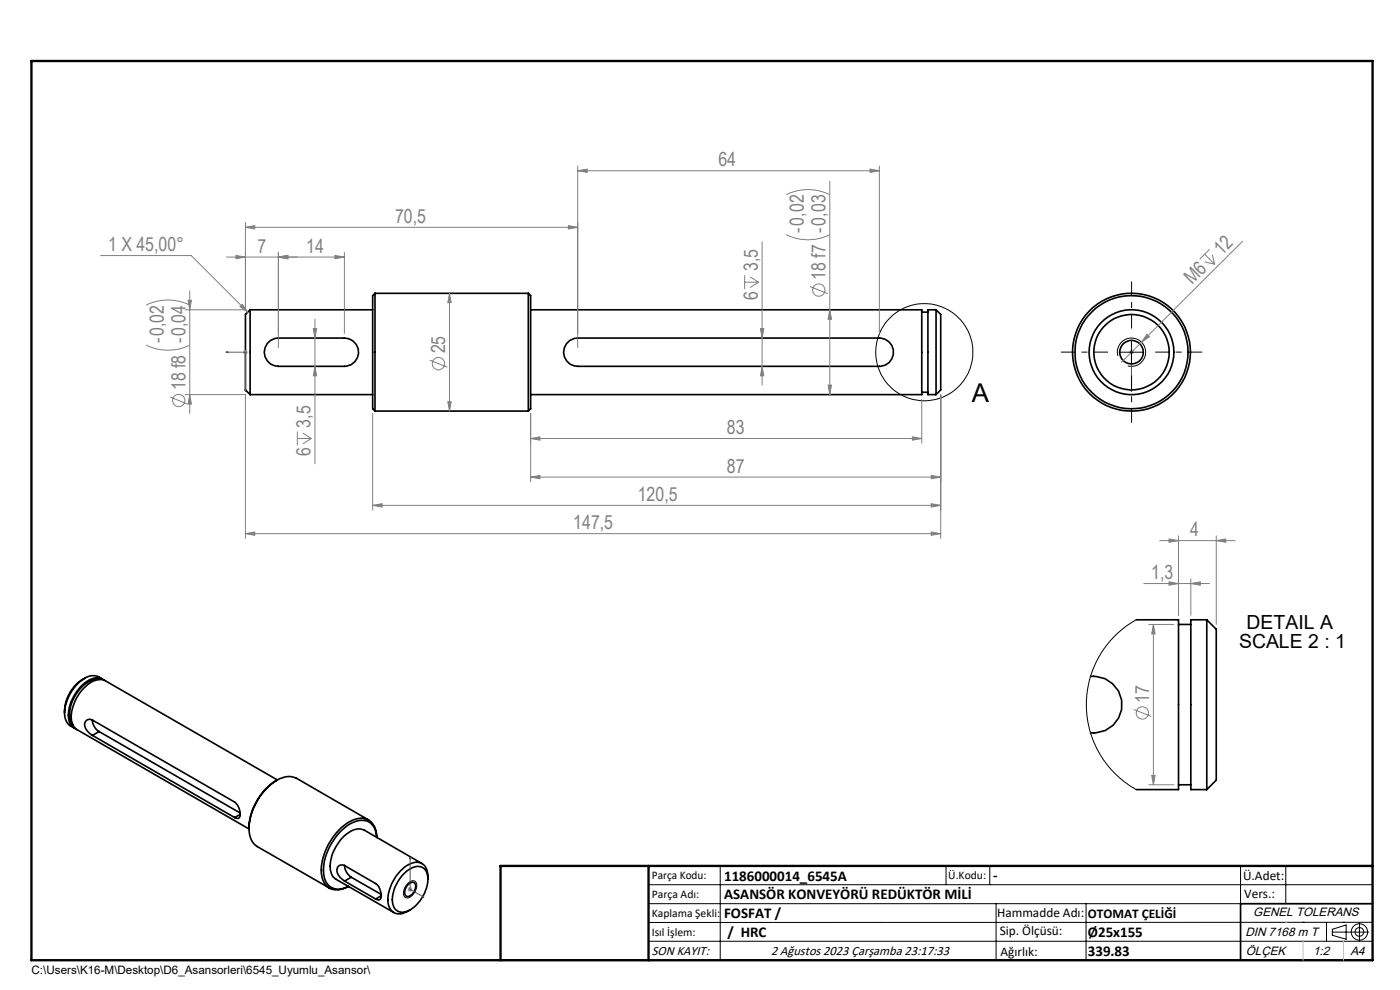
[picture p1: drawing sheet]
<svg xmlns="http://www.w3.org/2000/svg" width="297mm" height="210mm" viewBox="0 0 297 210" stroke-linecap="round" stroke-linejoin="round" font-family="sans-serif">
<g fill="none" stroke="#000" stroke-width=".35">
<path d="M53.1 65.7v18M53.1 65.7l-1 1v16l1 1M53.1 65.7h26M56.7 72.9l.7-.7 .9-.4 .8-.1h14a3 3 0 0 1 3 3 3 3 0 0 1-3 3h-14a3 3 0 0 1-2.7-1.7 3 3 0 0 1 .3-3.1zM79.6 62.2v25M79.6 62.2l-.5 .5v24l.5 .5M79.6 62.2h32.5M112.1 62.2l.5 .5v24l-.5 .5M112.1 62.2v25M112.6 65.7h82.9v18h-82.9M120.2 72.9l.7-.7 .9-.4 .8-.1h63.9a3 3 0 0 1 3.1 3 3 3 0 0 1-3.1 3h-63.9a3 3 0 0 1-2.7-1.7 3 3 0 0 1 .3-3.1zM195.5 66.2h1.4"/>
<path d="M198.6 65.7h-1.7v18h1.7M198.6 65.7v18M198.6 65.7l1 1v16l-1 1M53.1 83.7h26M79.6 87.2h32.5M195.5 83.2h1.4M241.1 131.5h8.9v36h-8.9M250 132.5h2.6M256 131.5h-3.4v36h3.4M256 131.5v36M256 131.5l2 2v32l-2 2M18 143.9a8.2 8.2 0 0 0-4.3 7.3"/>
<path d="M19.6 152.7a3.1 3.1 0 0 0 1.4 2.5M19.6 156l-.1-.1a2.33 2.33 0 0 1-1.3-2.9 1.07 1.07 0 0 1 1.4-.3l30.2 17.4a3 3 0 0 1 .9 3.4l-.2 .1-.7-.2M19.6 156l30.2 17.4M21 155.2l29.9 17.2M21 155.2l-1.4 .8M21.1 144.1a4.5 4.5 0 0 0-4.1 2 7.3 7.3 0 0 0-1.9 7.2l.4 .5M21.7 144.1a3.3 3.3 0 0 0-4.4 .2 9.1 9.1 0 0 0-3.5 7.9l.5 1.2 .6 .5 .8 .5M22 144.2a3.2 3.2 0 0 0-3.9 .6 8.7 8.7 0 0 0-3.4 8.3l.4 .8 1 .7M231.4 143.5a6 6 0 0 1 6.6 6 6 6 0 0 1-6.6 6M50.9 172.7l-1.1 .7M58.7 165.5a12.5 12.5 0 0 0-5.9 10.2M58.8 165.4l-36.4-21a3.7 3.7 0 0 0-4.2 1.1 9 9 0 0 0-3 7.6l.5 1.1 .6 .6 36.5 21.1"/>
<path d="M72.3 175.6a5.8 5.8 0 0 1 5.6-1.8 4 4 0 0 1 2 3.9 3.4 3.4 0 0 0-3-3.7 7.8 7.8 0 0 0-6 4 9.9 9.9 0 0 0-1.9 8.8 3.1 3.1 0 0 0 4.3 1.5l.6-.3a3.6 3.6 0 0 1-4.9-.4 7.6 7.6 0 0 1 0-7.1 14.1 14.1 0 0 1 3.3-4.9zM78.2 173.9l-15.3-8.8a4.6 4.6 0 0 0-5.1 1 12.8 12.8 0 0 0-4.9 10.5 3.8 3.8 0 0 0 1.6 3l15.4 8.8M250 166.5h2.6M73.1 186.9a2.51 2.51 0 0 1-1.5-2.9 1.09 1.09 0 0 1 1.5-.4l6.6 3.8a3.1 3.1 0 0 1 1 3.4l-.3 .1-.7-.2M73.1 183.6a3.2 3.2 0 0 0 1.4 2.5M73.1 186.9l6.6 3.8M74.5 186.1l6.4 3.6M74.5 186.1l-1.4 .8M80.9 190l-1.2 .7M85.8 185.2a3.3 3.3 0 0 1 4-1.1 3.7 3.7 0 0 1 .7 4.2 7 7 0 0 1-5.1 5.2 2.12 2.12 0 0 1-2.1-2.2 8 8 0 0 1 2.5-6.1zM86.6 187.6a.82 .82 0 0 1 1-.5 .82 .82 0 0 1 .6 .9 2.26 2.26 0 0 1-1.8 2.2 1.13 1.13 0 0 1-.4-1.8zM89.5 183.2l-12.2-7.1a3.8 3.8 0 0 0-4.2 1.1 8.8 8.8 0 0 0-3 7.5l.5 1.2 .6 .6 12.3 7.1"/>
<path d="M90.8 186.5a3.2 3.2 0 0 0-1.5-3.5 4.4 4.4 0 0 0-4.4 1.7 8.4 8.4 0 0 0-2.4 7.6 2.41 2.41 0 0 0 3.8 1.1l.7-.4M291.2 191.7h-28v12M106.2 203.7h185"/>
<circle cx="240" cy="74.7" r="2.5"/>
<circle cx="240" cy="74.7" r="12"/>
<circle cx="240" cy="74.7" r="8"/>
<circle cx="240" cy="74.7" r="9"/>
<circle cx="240" cy="74.7" r="12.5"/>
</g>
<g fill="none" stroke="#000" stroke-width=".21">
<path d="M237.1 75.5a2.99 2.99 0 0 1 2.7-3.8 2.99 2.99 0 0 1 3.2 3.3 2.99 2.99 0 0 1-3.7 2.6M237.5 74.7h5M240 72.2v5M241.1 131.5l-2.2 1.3-2 1.7-2.2 2.4-1.3 1.9-.9 1.7-1.1 2.7-.6 2.8-.3 2.5 .1 3.2 .5 2.8 .7 2.4 1.2 2.6 1.7 2.6 1.9 2.1 1.9 1.7 2.6 1.6M86.5 187.4a1.03 1.03 0 0 1 .9-.6 1.03 1.03 0 0 1 1 .6 2.67 2.67 0 0 1-2.1 3.1 1.21 1.21 0 0 1-.5-1.9zM137.6 187.7h153.6M137.6 191.7h153.6M137.6 199.7h153.6M152.8 183.7v20M200.7 183.7v4M210 183.7v4M211.3 191.7v12"/>
<path d="M230.4 191.7v12M263.2 183.7v20M272.8 183.7v8M276.4 195.6h.1M281.4 195.6v4.1M282.6 197.7h7.8M282.6 197.1l3-.9v3l-3-.8zM285 195.6h.1M288.4 195.8v3.8M291.2 195.6l-153.6 .1"/>
<circle cx="196.1" cy="74.7" r="10.3"/>
<circle cx="288.4" cy="197.7" r="1.74"/>
<circle cx="288.4" cy="197.7" r=".93"/>
</g>
<g fill="none" stroke="#808080" stroke-width=".21">
<path d="M122.6 36.2l2-.3v.7zM122.6 35.2v38.5M122.6 36.2h63.9M176 38.4v45.3M184.6 35.9l1.9 .3-1.9 .4zM186.5 35.2v35.5M21.3 54.2h19.3l12 12M48 54.5h25.1M50.1 54.2l2 .3-2 .4zM52.1 48.2l1.9-.3v.7zM52.1 47.2v18.5h-12.8M52.1 48.2h70.5"/>
<path d="M59.1 54.5l2-.3v.7zM59.1 53.5v20.2M71 54.2l2.1 .3-2.1 .4zM73.1 53.5v17.2M120.6 47.9l2 .3-2 .4zM158 58.4v2.9M158 59.9h2.9M159.1 58.7l1.8 1.2M160.9 59.9l-1.8 1.1M161.7 51.3v30.4M166.8 49.8a10.3 10.3 0 0 0 9.2 0M166.8 41.3a10.3 10.3 0 0 1 9.2 0"/>
<path d="M255.6 53.9l2.1 2.1M255.6 55.6l2.1 .4M256.6 52.9l-2.1 2.1M257.2 54l.5 2M263.6 51.2l-25.7 25.6M31 73.2a10.3 10.3 0 0 0 9.3 0M31 64.7a10.3 10.3 0 0 1 9.3 0M39.9 63.7h.7l-.3 2zM40.3 61.7v26M50.9 65l.5-.5 1.2 1.7zM51.6 74.7h1M51.7 74.4l.7 .7"/>
<path d="M52.1 74.2v1M52.4 74.4l-.7 .7M66.5 69.7h.7l-.4 2zM66.8 77.7l.4 2h-.7zM66.8 67.7v30.7M91.2 76.4l3.7 1.5M95.4 62.2l.3 2h-.7zM95.4 62.2v25M161.3 69.7h.7l-.3 2zM161.7 77.7l.3 2h-.7zM171.8 60.8l3.8 1.5M176 65.7l.4 2h-.7z"/>
<path d="M239.5 74.7h1M239.7 74.4l.7 .7M240 74.2v1M243.3 70.9l.5 .5-1.7 1.2zM36.1 84.2l3.7 1.5M39.3 83.7h12.8v30.5M40.3 83.7l.3 2h-.7zM63.1 91.5v3M63.1 93h2.9M64.3 91.9l1.7 1.1M66 93l-1.7 1.1M79.1 87.7v20.5"/>
<path d="M95 85.2h.7l-.3 2zM112.6 93l1.9-.3v.7zM112.6 93h82.9M112.6 87.7v14.5M175.7 81.7h.7l-.4 2zM193.6 92.7l1.9 .3-1.9 .4zM195.5 84.7v9.3M199.6 83.7v30.5M52.1 113.2l1.9-.4v.8zM52.1 113.2h147.5M79.1 107.2l2-.4v.8zM79.1 107.2h120.5"/>
<path d="M112.6 101.2l1.9-.3v.7zM112.6 101.2h87M197.6 100.9l2 .3-2 .4zM197.6 106.8l2 .4-2 .4zM197.6 112.8l2 .4-2 .4zM246 114.7h16M248 114.3l2 .4-2 .3zM250 113.7v16.8M258 114.7l2-.4v.7zM258 113.7v18.8M242.6 123.8h14M243.7 132.5h5.3"/>
<path d="M244.7 132.5l.3 2h-.7zM244.7 132.5v34M248 123.4l2 .4-2 .3zM252.6 123.8l2-.4v.7zM252.6 122.8v7.7M240.5 150.5l3.7 1.5M243.7 166.5h5.3M244.3 164.5h.7l-.3 2zM86.5 188.7h1M86.6 188.3l.7 .7M87 188.2v1M87.3 188.3l-.7 .7"/>
<circle cx="93" cy="77.1" r="1.31"/>
<circle cx="173.7" cy="61.5" r="1.31"/>
<circle cx="37.9" cy="84.9" r="1.31"/>
<circle cx="242.3" cy="151.2" r="1.31"/>
</g>
<path d="M47.9 74.7l.4-.1v.2zM47.9 74.7h4.2v8.3M240 74.6v.2zM240 74.7v8.3M240 74.7h.1M52 82.6h.2l-.1 .4zM240 83v-.4v.4M87 181.8l.1 .4h-.2zM87 181.8v6.9l3 1.7M89.6 190.1l.4 .3-.4-.1z" fill="none" stroke="#00f" stroke-width=".21"/>
<path d="M235.1 74.7h-10M240.1 69.7v-10M240.1 79.7v10M245.1 74.7h10" fill="none" stroke="#000" stroke-width=".21" stroke-dasharray="15.2 1.3 1.3 1.3" stroke-dashoffset="12.1" stroke-linecap="butt"/>
<path d="M6.7 12.9h284.5v190.8h-284.5zM137.6 183.7v20M291.2 183.7h-185v20" fill="none" stroke="#000" stroke-width=".5"/>
<path d="M272.8 195.6h.1M276.4 199.7v4M285 199.7v4" fill="none" stroke="#c0c0c0" stroke-width=".21"/>
<g fill="#00f">
<path d="M47.9 74.7l.4-.1v.2zM52 82.6h.2l-.1 .4z"/>
<path d="M89.6 190.1l.4 .3-.4-.1zM87 181.8l.1 .4h-.2zM240 74.6v.2zM240 82.6v.4z"/>
</g>
<g fill="#808080">
<path d="M50.9 65l.5-.5 1.2 1.7z"/>
<path d="M243.3 70.9l.5 .5-1.7 1.2z"/>
<path d="M50.1 54.2l2 .3-2 .4zM59.1 54.5l2-.3v.7zM52.1 48.2l1.9-.3v.7zM120.6 47.9l2 .3-2 .4zM122.6 36.2l2-.3v.7zM184.6 35.9l1.9 .3-1.9 .4z"/>
<path d="M59.1 54.5l2-.3v.7zM71 54.2l2.1 .3-2.1 .4z"/>
<path d="M197.6 100.9l2 .3-2 .4zM112.6 101.2l1.9-.3v.7zM197.6 106.8l2 .4-2 .4zM79.1 107.2l2-.4v.8zM197.6 112.8l2 .4-2 .4zM52.1 113.2l1.9-.4v.8zM193.6 92.7l1.9 .3-1.9 .4zM112.6 93l1.9-.3v.7zM252.6 123.8l2-.4v.7zM248 123.4l2 .4-2 .3zM258 114.7l2-.4v.7zM248 114.3l2 .4-2 .3z"/>
<path d="M40.3 83.7l.3 2h-.7zM39.9 63.7h.7l-.3 2zM95 85.2h.7l-.3 2zM95.4 62.2l.3 2h-.7zM175.7 81.7h.7l-.4 2zM176 65.7l.4 2h-.7z"/>
<path d="M66.5 69.7h.7l-.4 2zM66.8 77.7l.4 2h-.7zM244.7 132.5l.3 2h-.7zM244.3 164.5h.7l-.3 2z"/>
<path d="M161.7 77.7l.3 2h-.7zM161.3 69.7h.7l-.3 2z"/>
</g>
<text font-size="5.5" x="206.2" y="85.3">A</text>
<g font-size="4.1" fill="#808080">
<text x="152.4" y="35.3">64</text>
<text x="83.8" y="47.3">70,5</text>
<text x="22.9" y="53.3">1 X 45,00°</text>
<text x="54.6" y="53.6">7</text>
<text x="64.9" y="53.6">14</text>
<text x="170.5" y="49.3" transform="rotate(-90 170.5 49.3)">-0,02</text>
<text x="160.8" y="57.5" transform="rotate(-90 160.8 57.5)">3,5</text>
<text x="175.1" y="59.4" transform="rotate(-90 175.1 59.4)">18 f7 -0,03</text>
<text x="259.2" y="54.3" transform="rotate(-45 259.2 54.3)">12</text>
<text x="160.8" y="63.6" transform="rotate(-90 160.8 63.6)">6</text>
<text x="252.9" y="60.6" transform="rotate(-45 252.9 60.6)">M6</text>
<text x="34.7" y="72.8" transform="rotate(-90 34.7 72.8)">-0,02</text>
<text x="94.4" y="75" transform="rotate(-90 94.4 75)">25</text>
<text x="39.3" y="82.8" transform="rotate(-90 39.3 82.8)">18 f8 -0,04</text>
<text x="65.9" y="90.7" transform="rotate(-90 65.9 90.7)">3,5</text>
<text x="154.2" y="92.1">83</text>
<text x="65.9" y="96.8" transform="rotate(-90 65.9 96.8)">6</text>
<text x="154.2" y="100.3">87</text>
<text x="135.3" y="106.3">120,5</text>
<text x="121.6" y="112.3">147,5</text>
<text x="252.5" y="113.7">4</text>
<text x="244.2" y="122.8">1,3</text>
<text x="243.8" y="149.1" transform="rotate(-90 243.8 149.1)">17</text>
</g>
<g font-size="4.1">
<text x="262.9" y="137.4">SCALE 2 : 1</text>
<text x="264.5" y="133.4">DETAIL A</text>
</g>
<g font-size="3.2">
<text x="153.6" y="186.8">1186000014_6545A</text>
<text x="153.6" y="190.8">ASANSÖR KONVEYÖRÜ REDÜKTÖR MİLİ</text>
<text x="210.7" y="186.6">-</text>
<text x="153.6" y="194.8">FOSFAT /</text>
<text x="154.3" y="198.8">/ HRC</text>
<text x="230.8" y="198.7">Ø25x155</text>
<text x="230.8" y="202.8">339.83</text>
</g>
<g font-size="2.8">
<text x="263.7" y="186.7">Ü.Adet:</text>
<text x="263.9" y="190.5">Vers.:</text>
<text x="211.5" y="194.5">Hammadde Adı:</text>
<text x="230.8" y="194.7">OTOMAT ÇELİĞİ</text>
<text x="138.3" y="202.6">SON KAYIT:</text>
<text x="163.6" y="202.6">2 Ağustos 2023 Çarşamba 23:17:33</text>
<text x="212.1" y="198.4">Sip. Ölçüsü:</text>
<text x="212.2" y="202.7">Ağırlık:</text>
</g>
<g font-size="2.6">
<text x="265.9" y="194.4">GENEL TOLERANS</text>
<text x="264.2" y="198.5">DIN 7168 m T</text>
<text x="264.3" y="202.6">ÖLÇEK</text>
<text x="278.5" y="202.6">1:2</text>
<text x="286.5" y="202.6">A4</text>
</g>
<g font-size="2.5">
<text x="138.3" y="186.4">Parça Kodu:</text>
<text x="138.3" y="190.5">Parça Adı:</text>
<text x="201.2" y="186.5">Ü.Kodu:</text>
<text x="138.3" y="194.5">Kaplama Şekli:</text>
<text x="138.3" y="198.6">Isıl İşlem:</text>
<text x="6.7" y="206.7">C:\Users\K16-M\Desktop\D6_Asansorleri\6545_Uyumlu_Asansor\</text>
</g>
</svg>
